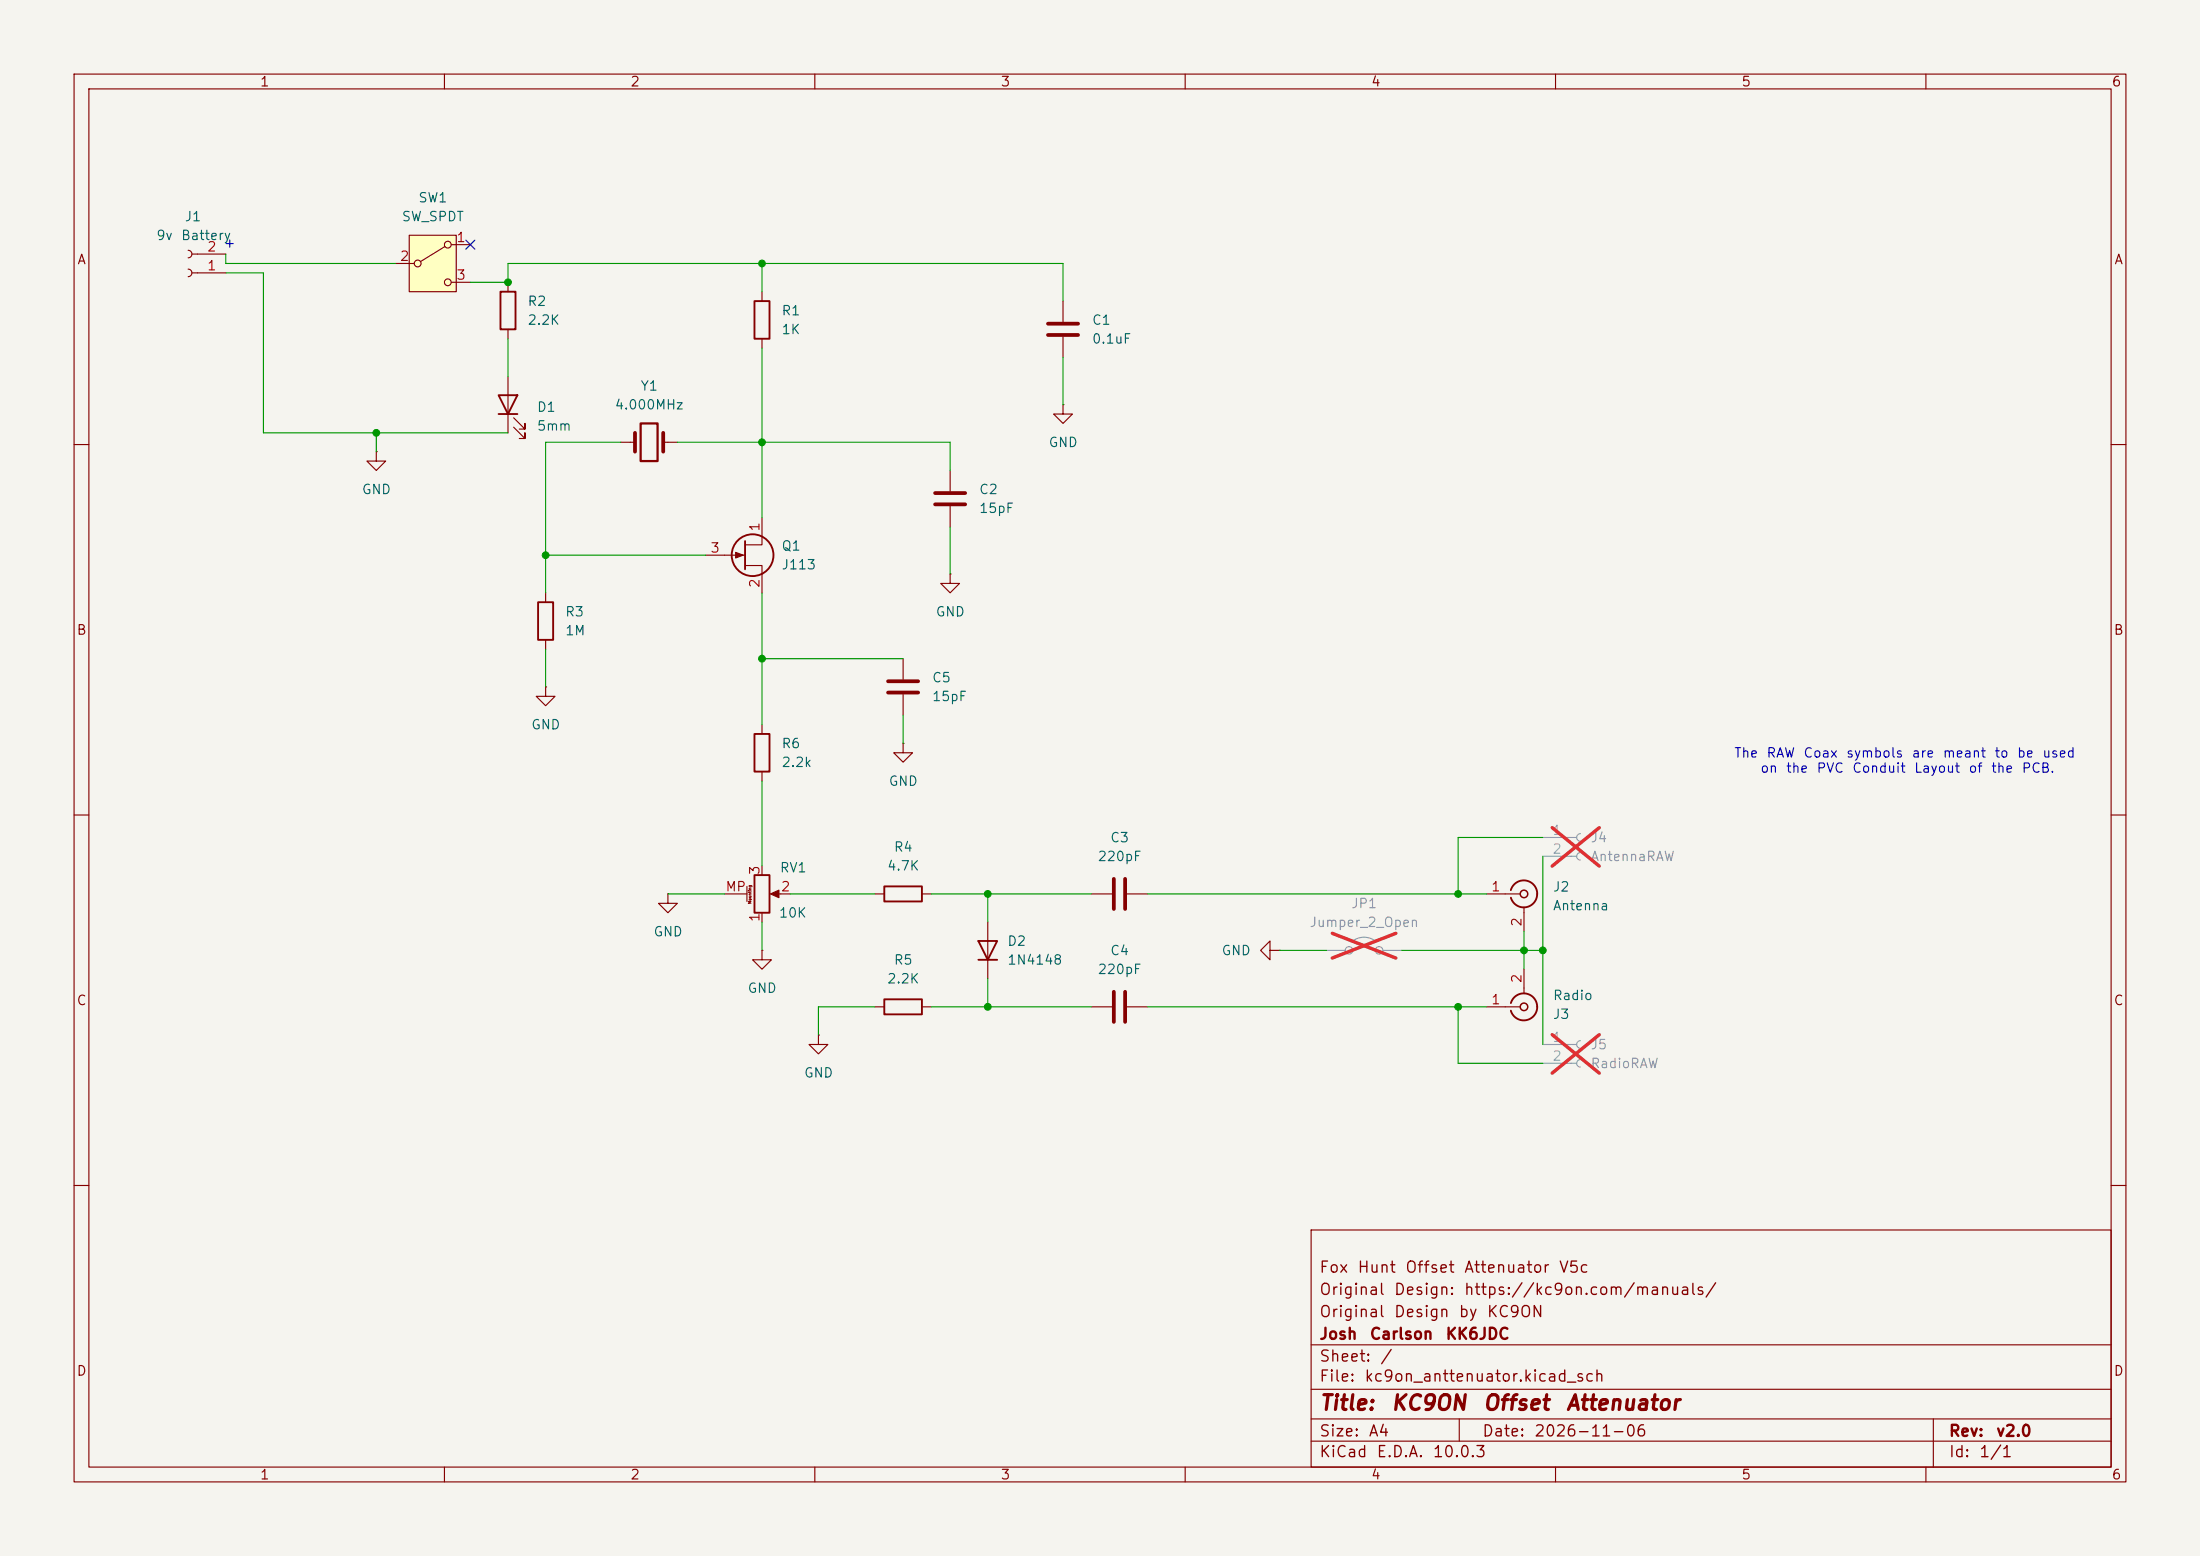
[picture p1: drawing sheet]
<svg xmlns="http://www.w3.org/2000/svg" width="297mm" height="210mm" viewBox="0 0 297 210" stroke-linecap="round" stroke-linejoin="round" font-family="sans-serif">
<path d="M0 0h297v210h-297z" fill="#f5f4ef" stroke="#f5f4ef" stroke-width=".14"/>
<g fill="none" stroke="#840000" stroke-width=".15">
<path d="M10 10h277v190h-277zM12 12h273v186h-273zM60 10v2M110 10v2M160 10v2M210 10v2M260 10v2M83.8 59.7h1.9M89.5 59.7h1.9M10 60h2M285 60h2M10 110h2"/>
<path d="M285 110h2M10 160h2M177 166h108v32h-108zM285 160h2M60 198v2M110 198v2M160 198v2M177 194.5h108M177 191.5h108M177 187.5h108M177 181.5h108M197 191.5v3"/>
<path d="M210 198v2M260 198v2M261 191.5v6.5"/>
</g>
<path d="M85.7 58.4v2.6M89.5 58.4v2.6" fill="none" stroke="#840000" stroke-width=".51"/>
<path d="M86.5 57.2h2.3v5h-2.3z" fill="none" stroke="#840000" stroke-width=".3"/>
<path d="M55.2 31.8h6.4v7.6h-6.4z" fill="#ffffc2"/>
<g fill="none" stroke="#840000" stroke-width=".15">
<path d="M25.4 36.3a.51 .51 0 0 1 .5 .5 .51 .51 0 0 1-.5 .5M25.4 33.8a.51 .51 0 0 1 .5 .5 .51 .51 0 0 1-.5 .5M25.9 36.8h4.6M25.9 34.3h4.6M53.3 35.6h2.6M55.2 31.8h6.4v7.6h-6.4zM60.1 33.3l-3.3 2M61 33h2.5M61 38.1h2.5M68.6 38.1v1.3M102.9 39.4v1.2M68.6 44.5v1.2"/>
<path d="M68.6 50.8v7.6M69.3 57.7l1.6 1.5v-.8v.8h-.8M69.3 56.4l1.6 1.5v-.7v.7h-.8M102.9 45.7v1.3M143.5 54.6v1.3h1.3l-1.3 1.3-1.3-1.3h1.3M143.5 54.6h.1M143.5 40.6v2.8M143.5 45.5v2.8M50.8 61v1.2h1.3l-1.3 1.3-1.3-1.3h1.3M50.8 61h.1M95.2 74.9h5.4M100.6 76.3h2.3v3.7"/>
<path d="M102.9 69.9v3.6h-2.3M128.3 77.5v1.2h1.2l-1.2 1.3-1.3-1.3h1.3M128.3 77.5h.1M128.3 63.5v2.8M128.3 68.3v2.8M73.7 92.7v1.3h1.2l-1.2 1.3-1.3-1.3h1.3M73.7 92.7h.1M73.7 80v1.3M73.7 86.4v1.2M102.9 97.8v1.3M121.9 88.9v2.8M121.9 93.7v2.8"/>
<path d="M100.8 119.6v2.1M102.9 104.1v1.3M102.9 116.8v1.3M121.9 100.3v1.3h1.3l-1.3 1.3-1.3-1.3h1.3M121.9 100.3h.1M90.2 120.7v1.2h1.2l-1.2 1.3-1.3-1.3h1.3M90.2 120.7h.1M97.8 120.7h3M102.9 128.3v1.2h1.2l-1.2 1.3-1.3-1.3h1.3M102.9 128.3h.1M102.9 123.2v1.3M104.4 120.7h2.3"/>
<path d="M110.5 139.7v1.3h1.3l-1.3 1.2-1.3-1.2h1.3M110.5 139.7h.1M118.1 135.9h1.3M118.1 120.7h1.3M124.5 135.9h1.2M124.5 120.7h1.2M133.3 124.5v7.6M147.3 135.9h2.8M147.3 120.7h2.8M152.1 135.9h2.8M152.1 120.7h2.8M171.4 128.3v-1.3l-1.2 1.3 1.2 1.2v-1.2h1.3"/>
<path d="M172.7 128.3h.1M200.7 135.9h4.5M200.7 120.7h4.5M205.7 122.4v3.3M205.7 130.8v3.3"/>
<circle cx="56.4" cy="35.6" r=".46"/>
<circle cx="60.5" cy="33" r=".46"/>
<circle cx="60.5" cy="38.1" r=".46"/>
</g>
<g fill="none" stroke="#840000" stroke-width=".25">
<path d="M67.6 39.4h2v5.1h-2zM67.3 53.3h2.5l-1.2 2.6zM67.3 55.9h2.5M101.9 40.6h2v5.1h-2zM100.6 73v3.8M72.6 81.3h2.1v5.1h-2.1zM101.9 99.1h2v5h-2zM101.9 118.1h2v5.1h-2zM119.4 119.6h5.1v2.1h-5.1zM119.4 134.9h5.1v2h-5.1zM132.1 127h2.5l-1.3 2.5zM132.1 129.5h2.5"/>
<path d="M204 120.1a1.81 1.81 0 0 1 2.7-1 1.81 1.81 0 0 1 .1 3 1.81 1.81 0 0 1-2.8-.9M204 135.4a1.81 1.81 0 0 1 2.8-1 1.81 1.81 0 0 1-.1 3 1.81 1.81 0 0 1-2.7-1"/>
<circle cx="101.6" cy="74.9" r="2.82"/>
</g>
<g fill="none" stroke="#840000" stroke-width=".2">
<circle cx="205.7" cy="120.7" r=".51"/>
<circle cx="205.7" cy="135.9" r=".51"/>
</g>
<g fill="none" stroke="#9c9b98" stroke-width=".15">
<path d="M208.3 113h4.6M208.3 115.6h4.6M213.4 112.5a.51 .51 0 0 0-.5 .5 .51 .51 0 0 0 .5 .5M213.4 115.1a.51 .51 0 0 0-.5 .5 .51 .51 0 0 0 .5 .5M179.1 128.3h2.5M182.6 127a2.54 2.54 0 0 1 3.1 0M186.7 128.3h2.5M208.3 141h4.6M208.3 143.5h4.6M213.4 140.5a.51 .51 0 0 0-.5 .5 .51 .51 0 0 0 .5 .5M213.4 143a.51 .51 0 0 0-.5 .5 .51 .51 0 0 0 .5 .5"/>
<circle cx="182.1" cy="128.3" r=".51"/>
<circle cx="186.2" cy="128.3" r=".51"/>
</g>
<path d="M209.5 111.7l6.4 5.2M215.9 111.7l-6.4 5.2M179.9 126l8.5 3.3M188.4 126l-8.5 3.3M209.5 139.6l6.4 5.2M215.9 139.6l-6.4 5.2" fill="none" stroke="#e12e31" stroke-width=".46"/>
<path d="M141.5 43.7h4M141.5 45.2h4M126.2 66.5h4.1M126.2 68.1h4.1M119.9 91.9h4.1M119.9 93.5h4.1M150.4 118.6v4.1M151.9 118.6v4.1M150.4 133.9v4M151.9 133.9v4" fill="none" stroke="#840000" stroke-width=".51"/>
<g fill="#840000" stroke="#840000" stroke-width=".15">
<path d="M104 120.7l1.2-.6v1.1z"/>
<path d="M99.3 74.5l1 .4-1 .4z"/>
</g>
<g fill="none" stroke="#009600" stroke-width=".15">
<path d="M30.5 36.8h5.1v21.6h33M30.5 34.3v1.3h22.8M63.5 38.1h5.1v-2.5h74.9v5M102.9 35.6v3.8M50.8 58.4v2.6M68.6 45.7v5.1M83.8 59.7h-10.1v20.3M91.4 59.7h36.9v3.8M102.9 47v22.9M143.5 48.3v6.3M73.7 74.9h21.5M128.3 71.1v6.4"/>
<path d="M73.7 87.6v5.1M102.9 80v17.8M102.9 88.9h19M121.9 96.5v3.8M102.9 105.4v11.4M208.3 113h-11.5v7.7M208.3 115.6v25.4M90.2 120.7h7.6M102.9 124.5v3.8M106.7 120.7h11.4M118.1 135.9h-7.6v3.8M125.7 135.9h21.6"/>
<path d="M125.7 120.7h21.6M133.3 120.7v3.8M133.3 132.1v3.8M154.9 135.9h45.8M154.9 120.7h45.8M172.7 128.3h6.4M189.2 128.3h19.1M196.8 135.9v7.6h11.5M205.7 125.7v5.1"/>
</g>
<path d="M62.9 32.4l1.2 1.2M64.1 32.4l-1.2 1.2" fill="none" stroke="#000084" stroke-width=".15"/>
<g fill="#009600" stroke="#009600" stroke-width=".14">
<circle cx="205.7" cy="128.3" r=".46"/>
<circle cx="208.3" cy="128.3" r=".46"/>
<circle cx="133.3" cy="135.9" r=".46"/>
<circle cx="133.3" cy="120.7" r=".46"/>
<circle cx="102.9" cy="88.9" r=".46"/>
<circle cx="196.8" cy="135.9" r=".46"/>
<circle cx="196.8" cy="120.7" r=".46"/>
<circle cx="102.9" cy="59.7" r=".46"/>
<circle cx="68.6" cy="38.1" r=".46"/>
<circle cx="73.7" cy="74.9" r=".46"/>
<circle cx="50.8" cy="58.4" r=".46"/>
<circle cx="102.9" cy="35.6" r=".46"/>
</g>
<g font-size="2" fill="#840000">
<text x="178" y="190.8">Title:</text>
<text x="187.7" y="190.8">KC9ON</text>
<text x="200.1" y="190.8">Offset</text>
<text x="211.3" y="190.8">Attenuator</text>
</g>
<g font-size="1.5" fill="#840000">
<text x="178" y="172.2">Fox</text>
<text x="183.2" y="172.2">Hunt</text>
<text x="189.6" y="172.2">Offset</text>
<text x="197.5" y="172.2">Attenuator</text>
<text x="210.3" y="172.2">V5c</text>
<text x="178" y="178.2">Original</text>
<text x="178" y="175.2">Original</text>
<text x="188.1" y="178.2">Design</text>
<text x="188.1" y="175.2">Design:</text>
<text x="196.8" y="178.2">by</text>
<text x="197.5" y="175.2">https://kc9on.com/manuals/</text>
<text x="200.6" y="178.2">KC9ON</text>
<text x="178" y="184.2">Sheet:</text>
<text x="178" y="181.2">Josh</text>
<text x="184.8" y="181.2">Carlson</text>
<text x="186.2" y="184.2">/</text>
<text x="195.1" y="181.2">KK6JDC</text>
<text x="178" y="186.9">File:</text>
<text x="184.1" y="186.9">kc9on_anttenuator.kicad_sch</text>
<text x="178" y="197.1">KiCad</text>
<text x="178" y="194.3">Size:</text>
<text x="184.7" y="194.3">A4</text>
<text x="185.7" y="197.1">E.D.A.</text>
<text x="193.3" y="197.1">10.0.3</text>
<text x="200" y="194.3">Date:</text>
<text x="207" y="194.3">2026-11-06</text>
<text x="263" y="194.3">Rev:</text>
<text x="263" y="197.1">Id:</text>
<text x="267.1" y="197.1">1/1</text>
<text x="269.4" y="194.3">v2.0</text>
</g>
<g font-size="1.3" fill="#840000">
<text x="35" y="12">1</text>
<text x="85" y="12">2</text>
<text x="135" y="12">3</text>
<text x="185" y="12">4</text>
<text x="235" y="12">5</text>
<text x="285" y="12">6</text>
<text x="10.3" y="36">A</text>
<text x="285.3" y="36">A</text>
<text x="10.3" y="86">B</text>
<text x="285.3" y="86">B</text>
<text x="10.3" y="136">C</text>
<text x="285.3" y="136">C</text>
<text x="10.3" y="186">D</text>
<text x="285.3" y="186">D</text>
<text x="35" y="200">1</text>
<text x="85" y="200">2</text>
<text x="135" y="200">3</text>
<text x="185" y="200">4</text>
<text x="235" y="200">5</text>
<text x="285" y="200">6</text>
</g>
<g font-size="1.3" fill="#006464">
<text x="56.4" y="27.6">SW1</text>
<text x="21" y="32.7">9v</text>
<text x="24.4" y="32.7">Battery</text>
<text x="24.8" y="30.2">J1</text>
<text x="54.1" y="30.2">SW_SPDT</text>
<text x="71.1" y="41.6">R2</text>
<text x="71.1" y="44.2">2.2K</text>
<text x="105.4" y="42.9">R1</text>
<text x="105.4" y="45.4">1K</text>
<text x="147.3" y="44.2">C1</text>
<text x="147.3" y="46.7">0.1uF</text>
<text x="86.4" y="53">Y1</text>
<text x="72.4" y="55.9">D1</text>
<text x="72.4" y="58.4">5mm</text>
<text x="82.9" y="55.6">4.000MHz</text>
<text x="141.5" y="60.7">GND</text>
<text x="48.8" y="67">GND</text>
<text x="132.1" y="67">C2</text>
<text x="132.1" y="69.6">15pF</text>
<text x="105.4" y="77.2">J113</text>
<text x="105.4" y="74.6">Q1</text>
<text x="76.2" y="83.5">R3</text>
<text x="126.2" y="83.5">GND</text>
<text x="76.2" y="86.1">1M</text>
<text x="125.7" y="92.4">C5</text>
<text x="125.7" y="95">15pF</text>
<text x="71.6" y="98.8">GND</text>
<text x="105.4" y="101.3">R6</text>
<text x="105.4" y="103.8">2.2k</text>
<text x="119.9" y="106.4">GND</text>
<text x="105.2" y="118.1">RV1</text>
<text x="119.7" y="117.8">4.7K</text>
<text x="120.6" y="115.3">R4</text>
<text x="148.1" y="116.5">220pF</text>
<text x="149.8" y="114">C3</text>
<text x="105.1" y="124.2">10K</text>
<text x="209.6" y="120.6">J2</text>
<text x="209.6" y="123.2">Antenna</text>
<text x="88.1" y="126.7">GND</text>
<text x="120.6" y="130.5">R5</text>
<text x="135.9" y="128">D2</text>
<text x="135.9" y="130.5">1N4148</text>
<text x="148.1" y="131.8">220pF</text>
<text x="149.8" y="129.2">C4</text>
<text x="164.8" y="129.2">GND</text>
<text x="100.8" y="134.3">GND</text>
<text x="119.7" y="133.1">2.2K</text>
<text x="209.6" y="137.8">J3</text>
<text x="209.6" y="135.3">Radio</text>
<text x="108.5" y="145.8">GND</text>
</g>
<g font-size="1.3" fill="#a90000">
<text x="27.9" y="34.3">2</text>
<text x="53.9" y="35.5">2</text>
<text x="61.5" y="33">1</text>
<text x="27.9" y="36.8">1</text>
<text x="61.5" y="38.1">3</text>
<text x="102.8" y="71.8" transform="rotate(-90 102.8 71.8)">1</text>
<text x="95.8" y="74.9">3</text>
<text x="102.8" y="79.4" transform="rotate(-90 102.8 79.4)">2</text>
<text x="102.8" y="118.2" transform="rotate(-90 102.8 118.2)">3</text>
<text x="97.9" y="120.6">MP</text>
<text x="102.8" y="124.5" transform="rotate(-90 102.8 124.5)">1</text>
<text x="105.3" y="120.6">2</text>
<text x="201.2" y="120.6">1</text>
<text x="205.7" y="125.2" transform="rotate(-90 205.7 125.2)">2</text>
<text x="201.2" y="135.9">1</text>
<text x="205.7" y="132.8" transform="rotate(-90 205.7 132.8)">2</text>
</g>
<g font-size="1.3" fill="#0000c2">
<text x="30.1" y="33.7">+</text>
<text x="234" y="102.6">The</text>
<text x="237.6" y="104.6">on</text>
<text x="238.4" y="102.6">RAW</text>
<text x="241" y="104.6">the</text>
<text x="243.4" y="102.6">Coax</text>
<text x="245.2" y="104.6">PVC</text>
<text x="249.1" y="102.6">symbols</text>
<text x="250" y="104.6">Conduit</text>
<text x="258" y="102.6">are</text>
<text x="258.3" y="104.6">Layout</text>
<text x="262.2" y="102.6">meant</text>
<text x="265.7" y="104.6">of</text>
<text x="268.7" y="104.6">the</text>
<text x="269.2" y="102.6">to</text>
<text x="272.2" y="102.6">be</text>
<text x="272.8" y="104.6">PCB.</text>
<text x="275.6" y="102.6">used</text>
</g>
<g font-size="1.3" fill="#a5a4a2">
<text x="209.5" y="113">1</text>
<text x="209.5" y="115.5">2</text>
<text x="209.5" y="140.9">1</text>
<text x="209.5" y="143.5">2</text>
</g>
<g font-size="1.3" fill="#939391">
<text x="214.6" y="114">J4</text>
<text x="214.6" y="116.5">AntennaRAW</text>
<text x="176.7" y="125.4">Jumper_2_Open</text>
<text x="182.3" y="122.9">JP1</text>
<text x="214.6" y="141.9">J5</text>
<text x="214.6" y="144.5">RadioRAW</text>
</g>
<text font-size=".4" fill="#840000" x="101.5" y="122" transform="rotate(-90 101.5 122)">Mounting</text>
</svg>
